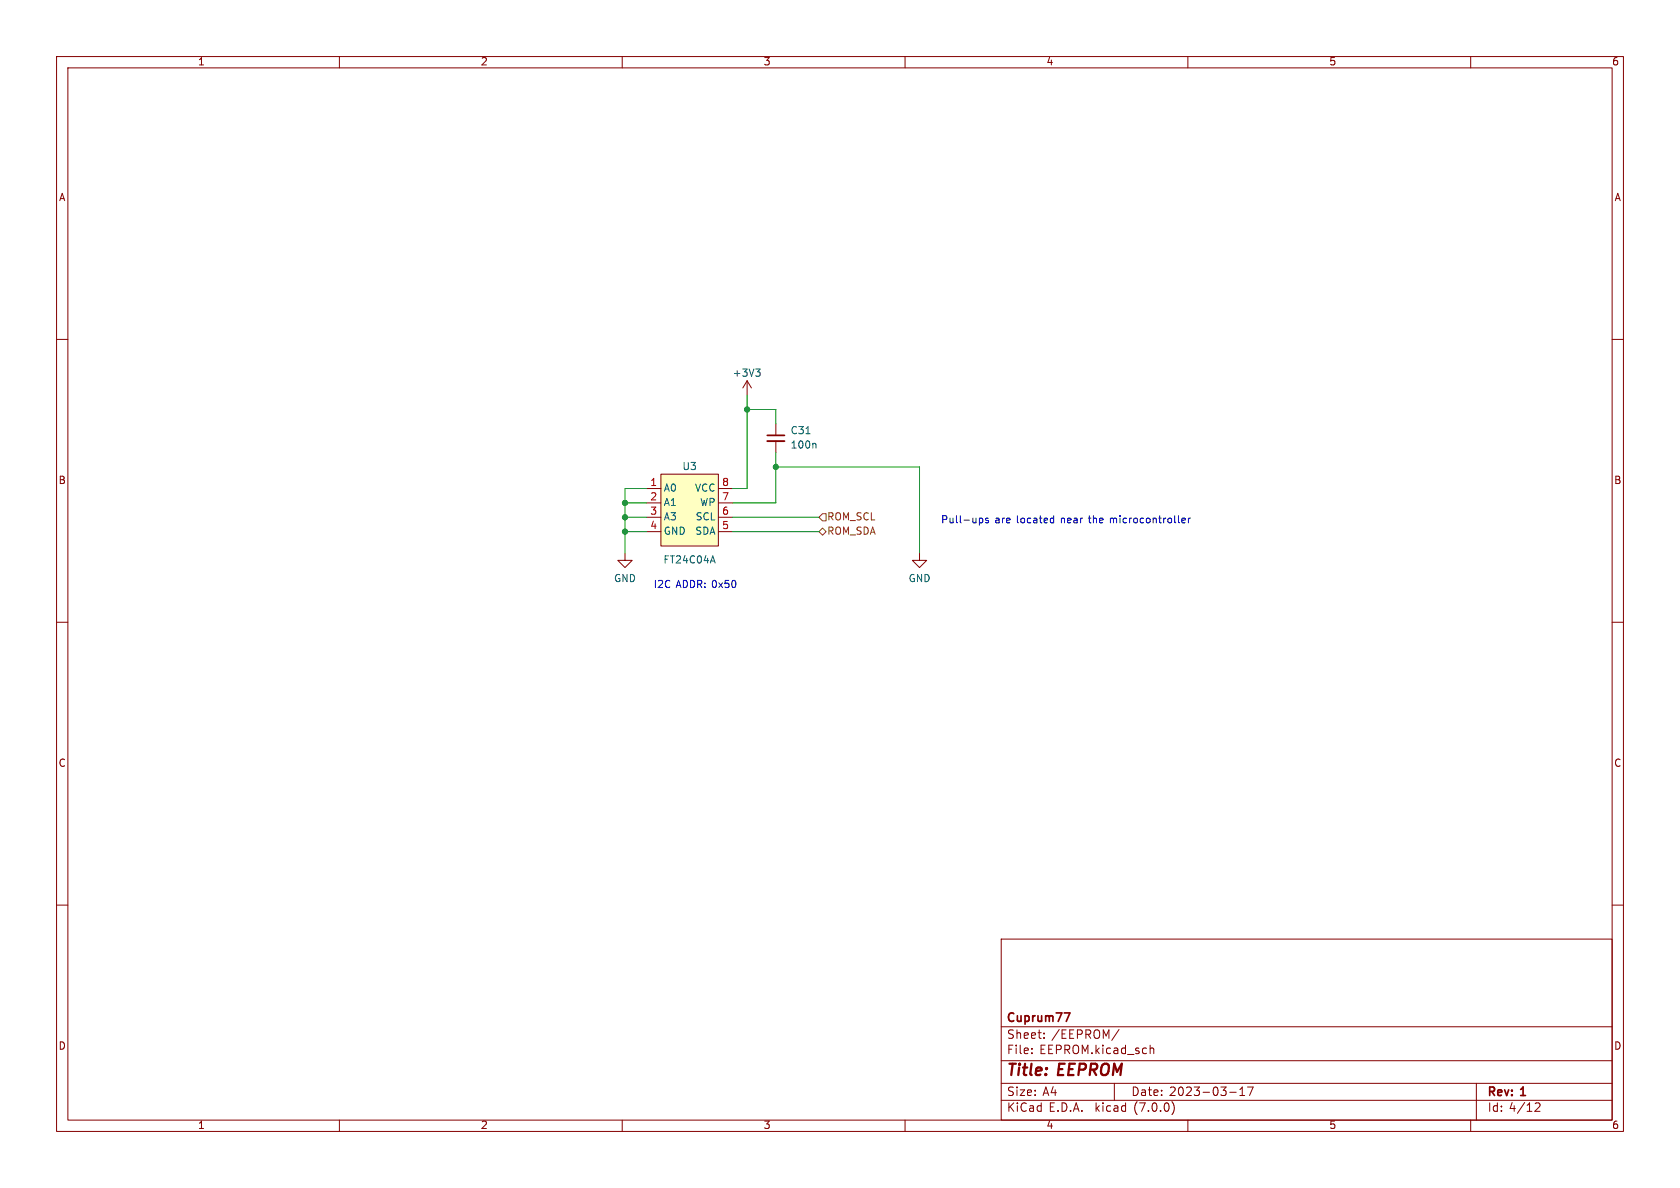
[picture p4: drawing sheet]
<svg xmlns="http://www.w3.org/2000/svg" width="297mm" height="210mm" viewBox="0 0 297 210" stroke-linecap="round" stroke-linejoin="round" font-family="sans-serif">
<g fill="none" stroke="#840000" stroke-width=".18">
<path d="M10 10h277v190h-277zM12 12h273v186h-273zM60 10v2M110 10v2M160 10v2M210 10v2M260 10v2M10 60h2M285 60h2M132.1 67.3l-.8 1.3M132.1 67.3v2.6M132.1 67.3l.7 1.3"/>
<path d="M137.2 74.9v2.1M137.2 78v2M110.5 97.8v1.3h1.3l-1.3 1.2-1.3-1.2h1.3M114.3 86.4h2.5M114.3 88.9h2.5M114.3 91.4h2.5M114.3 94h2.5M116.8 83.8h10.2v12.7h-10.2zM127 86.4h2.5M127 88.9h2.5M127 91.4h2.5M127 94h2.5"/>
<path d="M162.6 97.8v1.3h1.2l-1.2 1.2-1.3-1.2h1.3M10 110h2M285 110h2M10 160h2M285 160h2M177 166h108v32h-108zM60 198v2M110 198v2M160 198v2M177 194.5h108M177 191.5h108M177 187.5h108"/>
<path d="M177 181.5h108M182.4 186.1v.2M182.4 185.3v.2M184.6 183.4v.2M184.6 182.6v.2M197 191.5v3M197.8 182l-1.3 1.9M203.3 184.8v1.5M203.3 185.4l.2-.1h.4l.1 1M207.2 194.8a1.74 1.74 0 0 1 0 2.2M210 198v2M217.4 193.1h1.1"/>
<path d="M219.2 193.7h.8M219.2 192.6l.4-.4v1.5M220.5 192.2h1l-.6 1.5M260 198v2M261 191.5v6.5M271.4 195.1l.6-.1 .2 .1 .1 .3-1 1.1h1"/>
</g>
<path d="M135.6 77h3.1M188.1 179.1h1l-.6 1.5" fill="none" stroke="#840000" stroke-width=".3"/>
<path d="M116.8 83.8h10.2v12.7h-10.2z" fill="#ffffc2" stroke="#ffffc2" stroke-width=".18"/>
<path d="M133.6 65.2h.8l-.4 .5M134.1 65.7l.3 .3v.3l-.3 .2M144.1 78.4l.1 .1v.7M126 98.3l.4 1.2" fill="none" stroke="#006464" stroke-width=".18"/>
<path d="M135.6 78h3.1" fill="none" stroke="#840000" stroke-width=".33"/>
<path d="M144.8 94l.6-.7 .6 .7-.6 .6zM145.4 90.8h.6v1.3h-.6l-.6-.7z" fill="none" stroke="#725600" stroke-width=".18"/>
<path d="M173.3 91.6h.2l.2 .2v.5l-.4 .1M174.7 91.6h-.3l-.2 .2 .1 .1 .4 .2v.3h-.5M185.9 91.6h.4M186.3 92.4h-.4M186.3 91.2v1.2M208.9 92l.6-.1v-.3h-.4l-.2 .2 .1 .6h.5M210.1 91.6v.8M210.5 91.6l-.4 .2" fill="none" stroke="#0000c2" stroke-width=".18"/>
<path d="M132.1 69.9v16.5h-2.6M132.1 72.4h5.1v2.5M110.5 94h3.8M110.5 88.9h3.8M110.5 91.4h3.8M114.3 86.4h-3.8v11.4M129.5 94h15.3M129.5 91.4h15.3M137.2 80v8.9h-7.7M137.2 82.6h25.4v15.2" fill="none" stroke="#009600" stroke-width=".18"/>
<g fill="#009600" stroke="#009600" stroke-width=".18">
<circle cx="110.5" cy="94" r=".46"/>
<circle cx="110.5" cy="91.4" r=".46"/>
<circle cx="137.2" cy="82.6" r=".46"/>
<circle cx="132.1" cy="72.4" r=".46"/>
<circle cx="110.5" cy="88.9" r=".46"/>
</g>
<g font-size="2.8" fill="#840000">
<text x="178" y="190.8">Title:</text>
<text x="187.1" y="190.8">EEPROM</text>
</g>
<g font-size="2.1" fill="#840000">
<text x="178" y="183.9">Sheet:</text>
<text x="178" y="181.1">Cuprum77</text>
<text x="185.9" y="183.9">/EEPROM/</text>
<text x="178" y="186.6">File:</text>
<text x="183.8" y="186.6">EEPROM.kicad_sch</text>
<text x="178" y="196.8">KiCad</text>
<text x="178" y="194">Size:</text>
<text x="184.3" y="194">A4</text>
<text x="185.4" y="196.8">E.D.A.</text>
<text x="193.7" y="196.8">kicad</text>
<text x="200" y="194">Date:</text>
<text x="200.6" y="196.8">(7.0.0)</text>
<text x="206.7" y="194">2023-03-17</text>
<text x="263" y="194.2">Rev:</text>
<text x="263" y="196.8">Id: 4/12</text>
<text x="269" y="194.2">1</text>
</g>
<g font-size="1.8" fill="#840000">
<text x="35" y="11.8">1</text>
<text x="85" y="11.8">2</text>
<text x="135" y="11.8">3</text>
<text x="185" y="11.8">4</text>
<text x="235" y="11.8">5</text>
<text x="285" y="11.8">6</text>
<text x="10.4" y="35.8">A</text>
<text x="285.4" y="35.8">A</text>
<text x="10.3" y="85.8">B</text>
<text x="285.3" y="85.8">B</text>
<text x="10.3" y="135.8">C</text>
<text x="285.3" y="135.8">C</text>
<text x="10.3" y="185.8">D</text>
<text x="285.3" y="185.8">D</text>
<text x="35" y="199.8">1</text>
<text x="85" y="199.8">2</text>
<text x="135" y="199.8">3</text>
<text x="185" y="199.8">4</text>
<text x="235" y="199.8">5</text>
<text x="285" y="199.8">6</text>
</g>
<g font-size="1.8" fill="#006464">
<text x="129.5" y="66.9">+3V3</text>
<text x="139.7" y="77">C31</text>
<text x="120.6" y="83.4">U3</text>
<text x="139.7" y="79.6">100n</text>
<text x="117.3" y="87.2">A0</text>
<text x="117.3" y="89.7">A1</text>
<text x="122.7" y="87.2">VCC</text>
<text x="123.6" y="89.7">WP</text>
<text x="117.3" y="92.3">A3</text>
<text x="117.3" y="94.8">GND</text>
<text x="122.8" y="94.8">SDA</text>
<text x="122.9" y="92.3">SCL</text>
<text x="117.2" y="99.9">FT24C04A</text>
<text x="108.5" y="103.2">GND</text>
<text x="160.6" y="103.2">GND</text>
</g>
<g font-size="1.8" fill="#a90000">
<text x="114.9" y="86.1">1</text>
<text x="114.9" y="88.6">2</text>
<text x="127.6" y="88.6">7</text>
<text x="127.6" y="86.1">8</text>
<text x="114.9" y="91.2">3</text>
<text x="114.9" y="93.7">4</text>
<text x="127.6" y="93.7">5</text>
<text x="127.6" y="91.2">6</text>
</g>
<g font-size="1.8" fill="#725600">
<text x="146.2" y="94.8">ROM_SDA</text>
<text x="146.2" y="92.3">ROM_SCL</text>
</g>
<g font-size="1.8" fill="#0000c2">
<text x="166.4" y="92.7">Pull-ups</text>
<text x="175.9" y="92.7">are</text>
<text x="179.8" y="92.7">located</text>
<text x="187.7" y="92.7">near</text>
<text x="192.8" y="92.7">the</text>
<text x="196.6" y="92.7">microcontroller</text>
<text x="115.6" y="104.1">I2C ADDR: 0x50</text>
</g>
</svg>
